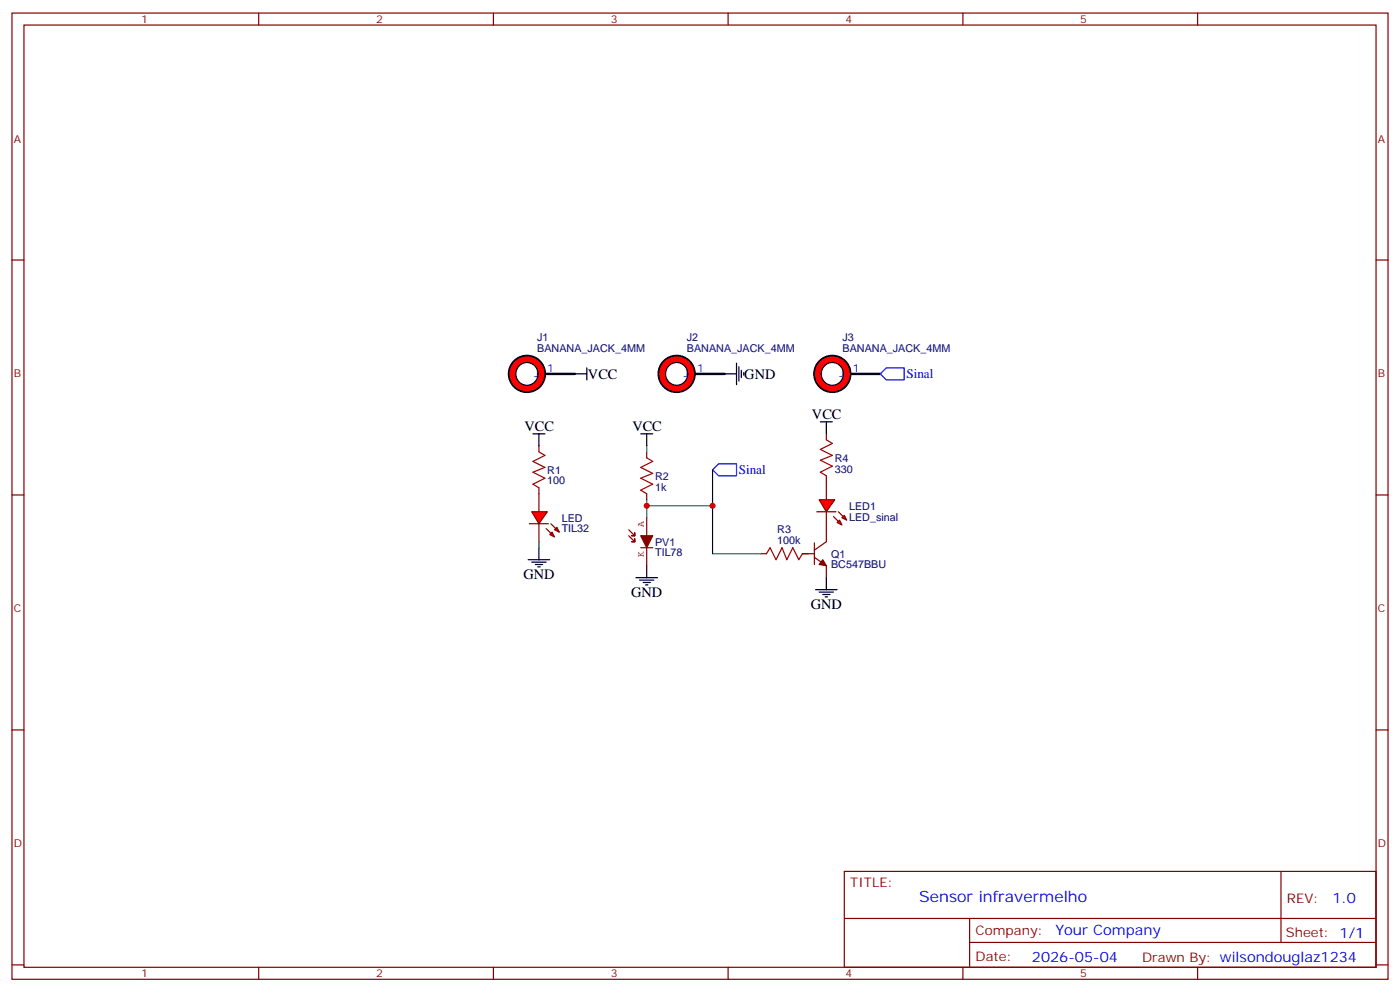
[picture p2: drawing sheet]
<svg xmlns="http://www.w3.org/2000/svg" width="412mm" height="292mm" viewBox="0 0 412 292" stroke-linecap="round" stroke-linejoin="round" font-family="sans-serif">
<g fill="none" stroke="#870000" stroke-width=".35">
<path d="M3.5 3.8h405.4v284.4h-405.4zM7.1 7.4h398.2v277.3h-398.2zM76.2 3.8v3.6M145.3 3.8v3.6M214.5 3.8v3.6M283.6 3.8v3.6M352.8 3.8v3.6M3.5 76.5h3.6M405.3 76.5h3.6M158.7 131.2v1.8M190.5 133v1.7M243.4 127.7v1.7"/>
<path d="M3.5 145.7h3.6M158.7 143.5v1.8M190.5 145.3v1.8M243.4 140v1.8M405.3 145.7h3.6M224 162.9h1.8M236.4 162.9h1.7M3.5 214.8h3.6M405.3 214.8h3.6M248.7 256.4h156.6v28.3h-156.6zM377.3 256.5v20.8M248.7 270.3h156.5"/>
<path d="M285.6 277.3h119.6M285.6 270.3v14.1M3.5 284h3.6M76.2 284.7v3.5M145.3 284.7v3.5M214.5 284.7v3.5M283.6 284.7v3.5M352.8 284.7v3.5M405.3 284h3.6"/>
</g>
<path d="M158.7 133l1.8 1-3.5 1.8 3.5 1.7-3.5 1.5 3.5 1.7-3.5 1.8 1.7 1M190.5 134.7l1.8 1.1-3.6 1.7 3.6 1.8-3.6 1.4 3.6 1.8-3.6 1.8 1.8 1M243.4 129.4l1.8 1.1-3.5 1.8 3.5 1.7-3.5 1.4 3.5 1.8-3.5 1.8 1.7 1M225.8 162.9l1-1.7 1.8 3.5 1.8-3.5 1.4 3.5 1.7-3.5 1.8 3.5 1.1-1.8" fill="none" stroke="#a10000" stroke-width=".35"/>
<g fill="#f00" stroke="#870000" stroke-width=".35">
<path d="M241.3 147.1h4.6l-2.5 3.5z"/>
<path d="M240.6 150.6h5.6z"/>
</g>
<g fill="#870000" stroke="#870000" stroke-width=".35">
<path d="M246.9 150.6l1.5 1.4z"/>
<path d="M245.5 152l1.4 1.4z"/>
</g>
<g fill="#f00" stroke="#870000" stroke-width=".35">
<path d="M248 152.4l.7-.7 .7 1.4z"/>
<path d="M246.6 153.8l.7-.7 .7 1.4z"/>
</g>
<path d="M243.4 141.8v5.3M243.4 150.6v5.3" fill="none" stroke="#870000" stroke-width=".35"/>
<g fill="#f00" stroke="#870000" stroke-width=".35">
<path d="M156.6 150.6h4.6l-2.5 3.5z"/>
<path d="M155.9 154.1h5.7z"/>
</g>
<g fill="#870000" stroke="#870000" stroke-width=".35">
<path d="M162.3 154.1l1.4 1.4z"/>
<path d="M160.9 155.5l1.4 1.5z"/>
</g>
<g fill="#f00" stroke="#870000" stroke-width=".35">
<path d="M163.3 155.9l.7-.7 .7 1.4z"/>
<path d="M162.6 156.6l.7 1.4-1.4-.7z"/>
</g>
<path d="M162.3 110h7M206.4 110h7M252.2 110h7.1M158.7 145.3v5.3M158.7 154.1v5.3M239.9 159.8v6.3M243.4 155.9v3.5l-3.5 2.5M236.4 162.9h3.5M239.9 164l3.5 2.5v3.5" fill="none" stroke="#870000" stroke-width=".35"/>
<g fill="none" stroke="#000" stroke-width=".71">
<path d="M160.5 110h8.8M204.6 110h8.8M250.5 110h8.8"/>
<circle cx="155.2" cy="110" r="5.3"/>
<circle cx="199.3" cy="110" r="5.3"/>
<circle cx="245.2" cy="110" r="5.3"/>
</g>
<g fill="none" stroke="#f00" stroke-width="1.8">
<circle cx="155.2" cy="110" r="4.2"/>
<circle cx="199.3" cy="110" r="4.2"/>
<circle cx="245.2" cy="110" r="4.2"/>
</g>
<g fill="none" stroke="#000" stroke-width=".35">
<path d="M169.3 110h3.6M172.9 108.3v3.5M213.4 110h3.6M217 106.9v6.3M217.7 107.9v4.2M218.4 109v2.1M219.1 109.7v.7M157 127.7h3.5M158.7 127.7v3.5M188.7 127.7h3.6M190.5 127.7v3.5M241.7 124.1h3.5"/>
<path d="M243.4 124.1v3.6M155.6 164.7h6.3M156.6 165.4h4.3M157.7 166.1h2.1M158.4 166.8h.7M158.7 161.2v3.5M187.3 170h6.4M188.4 170.7h4.2M189.4 171.4h2.2M190.1 172.1h.8M190.5 166.5v3.5M240.2 173.5h6.4"/>
<path d="M241.3 174.2h4.2M242.4 174.9h2.1M243.1 175.6h.7M243.4 170v3.5"/>
<circle cx="155.2" cy="110" r="3.3"/>
<circle cx="199.3" cy="110" r="3.3"/>
<circle cx="245.1" cy="110" r="3.3"/>
</g>
<path d="M190.5 131.2v1.8M209.9 138.3v10.5M158.7 159.4v1.8M190.5 148.8h19.4v14.1h14.1M190.5 147.1v5.3" fill="none" stroke="#008700" stroke-width=".35"/>
<path d="M259.3 110l1.8-1.7h5.2v3.5h-5.2zM209.9 138.3l1.8-1.8h5.3v3.5h-5.3z" fill="none" stroke="#00f" stroke-width=".35"/>
<path d="M242.4 164.7l1 1.8-2.1-.4z" fill="#870000" stroke="#870000" stroke-width=".35"/>
<path d="M188.7 157.7h3.6l-1.8 3.5z" fill="#850000" stroke="#850000" stroke-width=".35"/>
<path d="M185.2 157.7l1.8 1.7h-.9h.9v-.9v.9M185.2 155.9l1.8 1.8v-.9v.9h-.9h.9M190.5 152.4v5.3M188.7 161.2h3.6M190.5 161.2v5.3" fill="none" stroke="#850000" stroke-width=".35"/>
<g fill="#c00">
<circle cx="190.5" cy="148.8" r=".88"/>
<circle cx="209.9" cy="148.8" r=".88"/>
</g>
<text font-size="4.6" fill="#00f" x="270.8" y="265.5">Sensor infravermelho</text>
<g font-size="4.2">
<text x="173.2" y="111.4">VCC</text>
<text x="219.3" y="111.5">GND</text>
<text x="239.2" y="123.4">VCC</text>
<text x="154.5" y="127">VCC</text>
<text x="186.3" y="127">VCC</text>
<text x="154.2" y="170.4">GND</text>
<text x="185.9" y="175.6">GND</text>
<text x="238.8" y="179.2">GND</text>
</g>
<g font-size="4.2" fill="#00f">
<text x="392.5" y="265.7">1.0</text>
<text x="310.9" y="275.3">Your Company</text>
<text x="304" y="283.1">2026-05-04</text>
</g>
<g font-size="3.9" fill="#00f">
<text x="267" y="111.2">Sinal</text>
<text x="217.6" y="139.4">Sinal</text>
</g>
<g font-size="3.9" fill="#800">
<text x="250.5" y="261">TITLE:</text>
<text x="379.1" y="265.7">REV:</text>
<text x="287.4" y="275.2">Company:</text>
<text x="378.7" y="275.8">Sheet: 1/1</text>
<text x="287.4" y="282.9">Date:</text>
<text x="336.4" y="283">Drawn By: wilsondouglaz1234</text>
</g>
<g font-size="3.2" fill="#800">
<text x="41.6" y="6.8">1</text>
<text x="110.8" y="6.8">2</text>
<text x="179.9" y="6.8">3</text>
<text x="249.1" y="6.8">4</text>
<text x="318.2" y="6.8">5</text>
<text x="4.1" y="41.9">A</text>
<text x="405.9" y="41.9">A</text>
<text x="4.1" y="111.1">B</text>
<text x="405.9" y="111.1">B</text>
<text x="4.1" y="180.2">C</text>
<text x="405.9" y="180.2">C</text>
<text x="4.1" y="249.4">D</text>
<text x="405.9" y="249.4">D</text>
<text x="41.6" y="287.7">1</text>
<text x="110.8" y="287.7">2</text>
<text x="179.9" y="287.7">3</text>
<text x="249.1" y="287.7">4</text>
<text x="318.2" y="287.7">5</text>
</g>
<g font-size="3.2" fill="#000080">
<text x="158.2" y="100.5">J1</text>
<text x="202.3" y="100.5">J2</text>
<text x="248.2" y="100.5">J3</text>
<text x="158.2" y="103.7">BANANA_JACK_4MM</text>
<text x="202.3" y="103.7">BANANA_JACK_4MM</text>
<text x="248.2" y="103.7">BANANA_JACK_4MM</text>
<text x="245.9" y="135.9">R4</text>
<text x="161.2" y="142.5">100</text>
<text x="161.2" y="139.4">R1</text>
<text x="193" y="141.2">R2</text>
<text x="245.9" y="139.1">330</text>
<text x="193" y="144.4">1k</text>
<text x="165.5" y="153.5">LED</text>
<text x="250.1" y="153.2">LED_sinal</text>
<text x="250.1" y="150.1">LED1</text>
<text x="165.5" y="156.7">TIL32</text>
<text x="193" y="160.6">PV1</text>
<text x="229" y="160.1">100k</text>
<text x="229" y="156.9">R3</text>
<text x="193" y="163.8">TIL78</text>
<text x="244.8" y="167.3">BC547BBU</text>
<text x="244.8" y="164.2">Q1</text>
</g>
<g font-size="3.2" fill="#00f">
<text x="157.3" y="111.1">J1</text>
<text x="161.2" y="109.3">1</text>
<text x="201.4" y="111.1">J1</text>
<text x="205.3" y="109.3">1</text>
<text x="247.3" y="111.1">J1</text>
<text x="251.2" y="109.3">1</text>
</g>
<g font-size="2.8" fill="#840000">
<text x="189.6" y="155" transform="rotate(-90 189.6 155)">A</text>
<text x="189.6" y="163.8" transform="rotate(-90 189.6 163.8)">K</text>
</g>
</svg>
